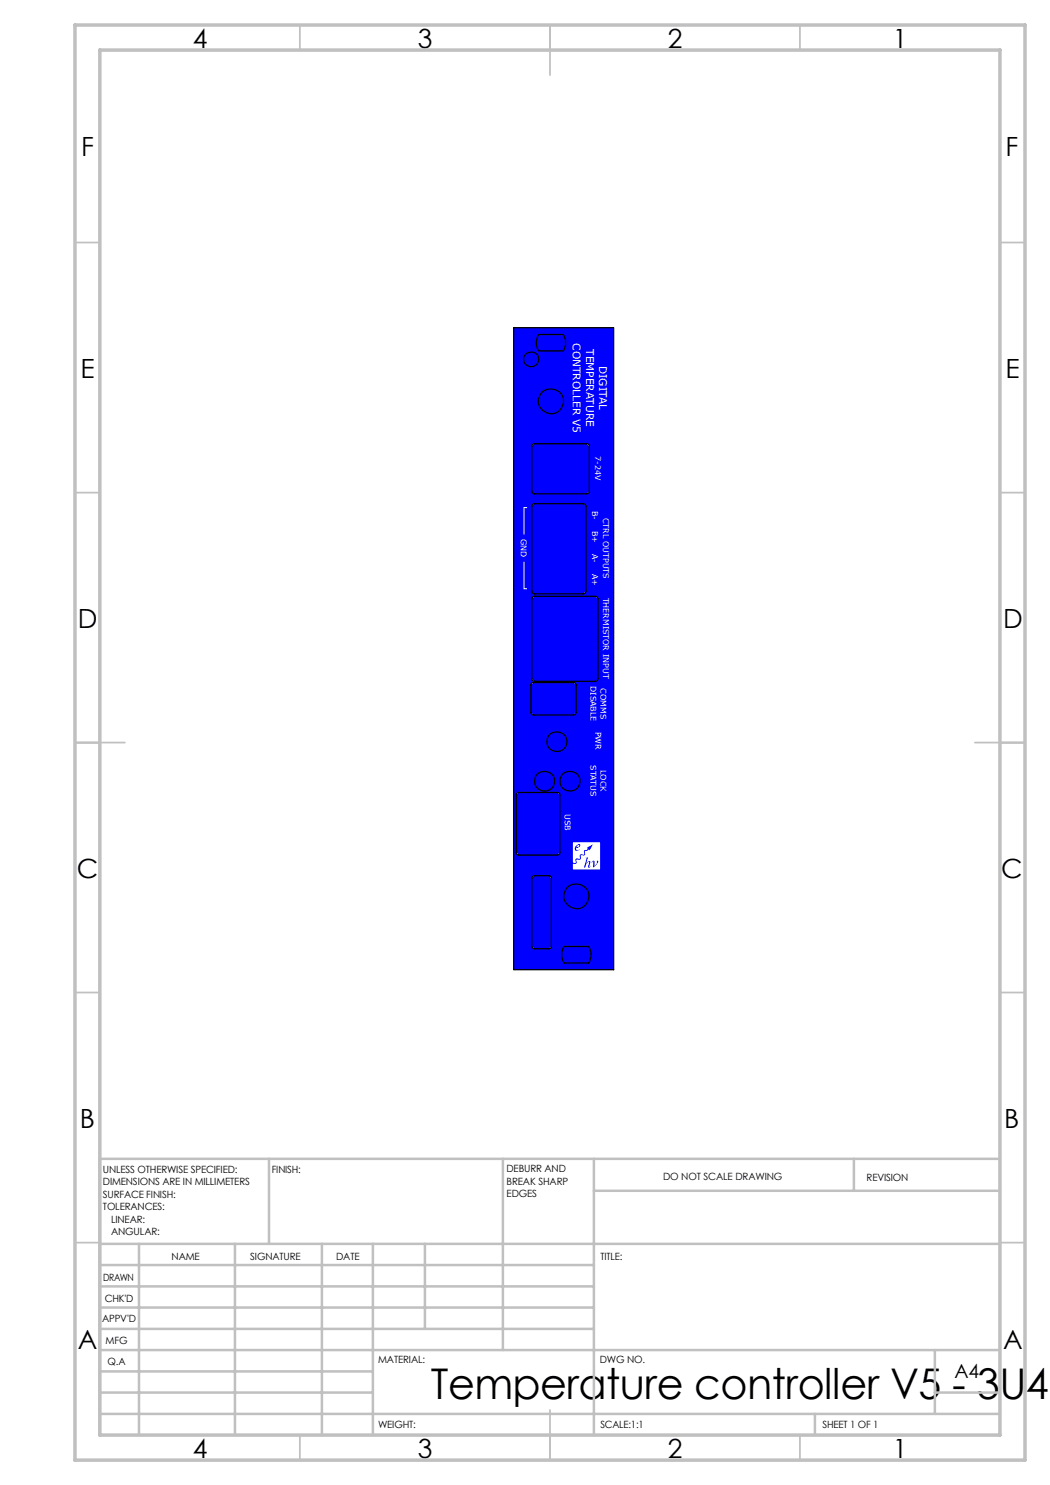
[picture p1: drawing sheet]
<svg xmlns="http://www.w3.org/2000/svg" width="210mm" height="297mm" viewBox="0 0 210 297" stroke-linecap="round" stroke-linejoin="round" font-family="sans-serif">
<g fill="none" stroke="#c0c0c0" stroke-width=".35">
<path d="M60 5v5M110 5v10M160 5v5M15 48.5h5M200 48.5h5M15 98.5h5M200 98.5h5M15 148.5h10M195 148.5h10M15 198.5h5M200 198.5h5M15 248.5h5"/>
<path d="M200 248.5h5M60 287v5M110 282v10M160 287v5"/>
</g>
<g fill="none" stroke="#c0c0c0" stroke-width=".5">
<path d="M53.8 231.8v17M100.6 231.8v38.2M118.8 231.8v55.2M118.8 238.2h81.2M170.8 231.8v6.4M200 231.8h-180v55.2M20 248.8h180M20 257.3h98.8M20 253h98.8M27.8 248.8v38.2M47 248.8v38.2M64.4 248.8v38.2"/>
<path d="M74.6 248.8v38.2M85 248.8v17M20 265.8h98.8M20 261.5h98.8M20 278.5h54.6M20 274.3h54.6M20 270h180M187 278.5h13M187 270v12.8M20 282.8h180M163 282.8v4.2"/>
</g>
<path d="M15 5h190v287h-190zM20 10h180v277h-180z" fill="none" stroke="#c0c0c0" stroke-width=".7"/>
<path d="M102.7 65.5v128.4h20zM102.7 65.5l20 128.4v-128.4zM107.7 66.9a3 3 0 0 0 0 3.3h4.9a2.98 2.98 0 0 0 0-3.3zM112.8 189.3h4.9zM112.8 189.3a3.1 3.1 0 0 0 0 3.3zM112.8 192.6h4.9zM117.7 189.3v3.3a3 3 0 0 0 0-3.3zM110.3 189.3l-.1 .2-.4 .2zM110.3 175.6v13.7zM109.8 175.1l.4 .3 .1 .2zM106.9 175.1h2.9zM106.5 175.4l.4-.3-.5 .5zM106.4 175.6v13.7zM106.4 189.3l.5 .4h-.3zM106.9 189.7h2.9zM104.8 71.9a1.48 1.48 0 0 0 2.9 0 1.48 1.48 0 0 0-2.9 0zM107.7 80.2a2.5 2.5 0 0 0 5 0 2.5 2.5 0 0 0-5 0zM113.3 177.7a2.51 2.51 0 0 0 .3 3.5 2.51 2.51 0 0 0 3.6-.3 2.51 2.51 0 0 0-.3-3.5 2.6 2.6 0 0 0-3.6 .3zM103.3 170.5l.5 .5-.5-.3zM103.8 171h7.7zM112 170.5l-.1 .2-.4 .3zM112 159v11.5zM111.5 158.5l.4 .2 .1 .3zM103.8 158.5h7.7zM103.3 158.7l.5-.2-.5 .5zM103.3 159v11.5zM106.9 156.2a2 2 0 0 0 4 0 2 2 0 0 0-4 0zM112 156.2a2 2 0 0 0 4 0 2 2 0 0 0-4 0zM109.4 148.3a2 2 0 0 0 4 0 2 2 0 0 0-4 0zM114.7 136.5l.2 .1 .3 .4zM106.7 136.5h8zM106.3 136.8l.4-.3-.5 .5zM106.2 137v5.5zM106.2 142.5l.5 .5-.2-.1zM106.7 143h8zM114.7 143l.5-.5-.3 .4zM115.2 137v5.5zM119.6 135.7l-.3 .5-.2 .1zM119.6 119.8v15.9zM119.1 119.3h.2l.3 .5zM106.9 119.3h12.2zM106.4 119.5l.5-.2-.5 .5zM106.4 119.8v15.9zM106.4 135.7l.5 .6-.5-.3zM106.9 136.3h12.2zM117.2 118.2l-.3 .5-.2 .1zM117.2 101.2v17zM116.7 100.7l.2 .1 .3 .4zM106.9 100.7h9.8zM106.5 101l.4-.3-.5 .5zM106.4 101.2v17zM106.4 118.2l.5 .6-.5-.3zM106.9 118.8h9.8zM117.9 98.2l-.1 .3-.4 .3zM117.9 89.2v9zM117.4 88.7l.2 .1 .3 .4zM106.9 88.7h10.5zM106.5 89l.4-.3-.5 .5zM106.4 89.2v9zM106.4 98.2l.5 .6-.5-.3zM106.9 98.8h10.5z" fill="#00f" stroke="#000" stroke-width=".25"/>
<path d="M104.8 112.3v5.5h.6M105.4 101.5h-.6v5.4" fill="none" stroke="#fff" stroke-width=".2"/>
<path d="M118.5 172.2l-.2 .3 .4-.2-.1 1.2 .4-.3a.9 .9 0 0 0 .6-1.1l-.2 .1a.99 .99 0 0 1-.5 1.1v-.6a.31 .31 0 0 0 0-.4 .31 .31 0 0 0-.4-.1zM117.1 171.6l.2 .1-.5 1.8h.2l.2-.6a.52 .52 0 0 1 .6-.5l-.2 1.1a.33 .33 0 0 0 .4 0 .33 .33 0 0 0 .1-.3l-.2 .2 .2-.9a.21 .21 0 0 0-.1-.2 .21 .21 0 0 0-.2-.1l-.6 .6 .4-1.3zM115.2 169.1a.52 .52 0 0 0-.3 .7 .52 .52 0 0 0 .7 .3l.3-.3a.36 .36 0 0 1-.5 .3 .36 .36 0 0 1-.2-.5 .65 .65 0 0 0 .8-.7h-.4zM114.6 168.5h5.4v5.4h-5.4v-1.2a.48 .48 0 0 0 .7 0 .48 .48 0 0 0 0-.7l.1-.1a.49 .49 0 0 0 .7 0 .49 .49 0 0 0 0-.7l.2-.2a.49 .49 0 0 0 .7 0 .49 .49 0 0 0 0-.7l.7-.4 .3 .1 .6-1.2-1.1 .7 .1 .3-.3 .2a.47 .47 0 0 0-.5 .2 .47 .47 0 0 0 .1 .6l-.2 .1a.49 .49 0 0 0-.7 0 .49 .49 0 0 0 0 .7l-.1 .2a.49 .49 0 0 0-.7 0 .49 .49 0 0 0 0 .7l-.2 .1-.4-.1zM115.5 169.1l-.2 .4a.43 .43 0 0 0 .4-.1 .43 .43 0 0 0 .1-.5z" fill="#fff"/>
<text font-size="8.5" x="86.2" y="279.7">Temperature controller V5 - 3U4</text>
<g font-size="5.3">
<text x="38.5" y="9.5">4</text>
<text x="83.6" y="9.5">3</text>
<text x="133.6" y="9.5">2</text>
<text x="178.6" y="9.5">1</text>
<text x="16.2" y="31.2">F</text>
<text x="201.1" y="31.2">F</text>
<text x="16.1" y="75.5">E</text>
<text x="201.1" y="75.5">E</text>
<text x="15.5" y="125.5">D</text>
<text x="200.6" y="125.5">D</text>
<text x="15.4" y="175.5">C</text>
<text x="200.2" y="175.5">C</text>
<text x="16" y="225.5">B</text>
<text x="200.9" y="225.5">B</text>
<text x="15.5" y="269.7">A</text>
<text x="200.6" y="269.7">A</text>
<text x="38.5" y="291.5">4</text>
<text x="83.6" y="291.5">3</text>
<text x="133.6" y="291.5">2</text>
<text x="178.6" y="291.5">1</text>
</g>
<text font-size="3.9" x="190.9" y="275.5">A4</text>
<g font-size="2.1" fill="#fff">
<text x="114.6" y="68.6" transform="rotate(90 114.6 68.6)">CONTROLLER V5</text>
<text x="117.2" y="69.8" transform="rotate(90 117.2 69.8)">TEMPERATURE</text>
<text x="119.8" y="73.1" transform="rotate(90 119.8 73.1)">DIGITAL</text>
</g>
<g font-size="2">
<text x="20.6" y="234.6">UNLESS OTHERWISE SPECIFIED:</text>
<text x="20.6" y="237.1">DIMENSIONS ARE IN MILLIMETERS</text>
<text x="20.6" y="239.6">SURFACE FINISH:</text>
<text x="54.4" y="234.6">FINISH:</text>
<text x="101.3" y="234.5">DEBURR AND</text>
<text x="101.3" y="237">BREAK SHARP</text>
<text x="101.3" y="239.5">EDGES</text>
<text x="132.6" y="236">DO NOT SCALE DRAWING</text>
<text x="173.3" y="236.2">REVISION</text>
<text x="20.6" y="242.1">TOLERANCES:</text>
<text x="22.2" y="244.6">LINEAR:</text>
<text x="22.2" y="247.1">ANGULAR:</text>
<text x="34.3" y="252">NAME</text>
<text x="50" y="251.9">SIGNATURE</text>
<text x="67.2" y="251.9">DATE</text>
<text x="120.1" y="251.9">TITLE:</text>
<text x="20.6" y="256.1">DRAWN</text>
<text x="20.9" y="260.3">CHK'D</text>
<text x="20.4" y="264.4">APPV'D</text>
<text x="21.1" y="268.8">MFG</text>
<text x="21.5" y="273">Q.A</text>
<text x="75.6" y="272.5">MATERIAL:</text>
<text x="120" y="272.5">DWG NO.</text>
<text x="75.6" y="285.5">WEIGHT:</text>
<text x="120.1" y="285.6">SCALE:1:1</text>
<text x="164.5" y="285.6">SHEET 1 OF 1</text>
</g>
<g font-size="1.6" fill="#fff">
<text x="119" y="91.3" transform="rotate(90 119 91.3)">7-24V</text>
<text x="104.2" y="107.8" transform="rotate(90 104.2 107.8)">GND</text>
<text x="118.4" y="102.1" transform="rotate(90 118.4 102.1)">B-</text>
<text x="118.4" y="106.2" transform="rotate(90 118.4 106.2)">B+</text>
<text x="120.6" y="103.5" transform="rotate(90 120.6 103.5)">CTRL OUTPUTS</text>
<text x="118.4" y="110.8" transform="rotate(90 118.4 110.8)">A-</text>
<text x="118.4" y="114.8" transform="rotate(90 118.4 114.8)">A+</text>
<text x="120.6" y="119.5" transform="rotate(90 120.6 119.5)">THERMISTOR INPUT</text>
<text x="118.1" y="137.2" transform="rotate(90 118.1 137.2)">DISABLE</text>
<text x="120.1" y="137.7" transform="rotate(90 120.1 137.7)">COMMS</text>
<text x="119.1" y="146.3" transform="rotate(90 119.1 146.3)">PWR</text>
<text x="118.1" y="153.1" transform="rotate(90 118.1 153.1)">STATUS</text>
<text x="120.1" y="154" transform="rotate(90 120.1 154)">LOCK</text>
<text x="112.9" y="162.8" transform="rotate(90 112.9 162.8)">USB</text>
</g>
</svg>
